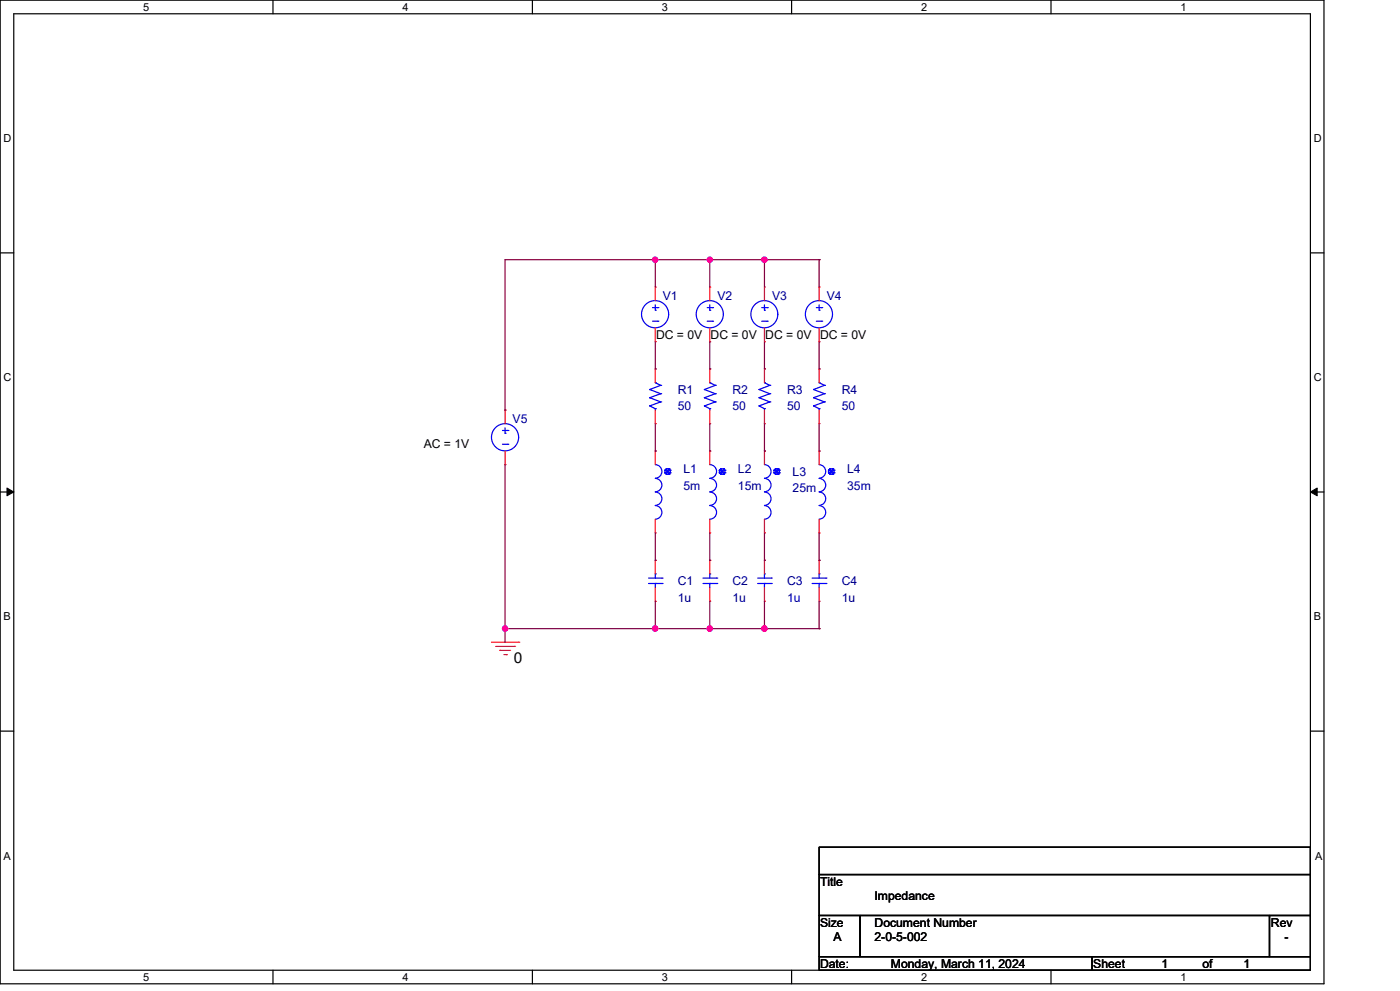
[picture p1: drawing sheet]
# OrCAD Capture schematic IMPEDANCE.DSN
size A; title: Impedance; rev: -; note: 2-0-5-002

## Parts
C1  1u  [cap196]
C2  1u  [cap196]
C3  1u  [cap196]
C4  1u  [cap196]
L1  5m  [DISC350x175LS200x100034]
L2  15m  [DISC350x175LS200x100034]
L3  25m  [DISC350x175LS200x100034]
L4  35m  [DISC350x175LS200x100034]
R1  50  [AXRC05]
R2  50  [AXRC05]
R3  50  [AXRC05]
R4  50  [AXRC05]
V1  VSRC
V2  VSRC
V3  VSRC
V4  VSRC
V5  VSRC

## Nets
0: C1.1 C2.1 C3.1 C4.1 V5.1(-)
N00367: R1.2 V1.1(-)
N00371: L1.1 R1.1
N00375: C1.2 L1.2
N00379: R2.2 V2.1(-)
N00383: R3.2 V3.1(-)
N00387: L2.1 R2.1
N00391: C2.2 L2.2
N00395: L3.1 R3.1
N00399: C3.2 L3.2
N00403: R4.2 V4.1(-)
N00407: L4.1 R4.1
N00411: C4.2 L4.2
N00415: V1.0(+) V2.0(+) V3.0(+) V4.0(+) V5.0(+)
